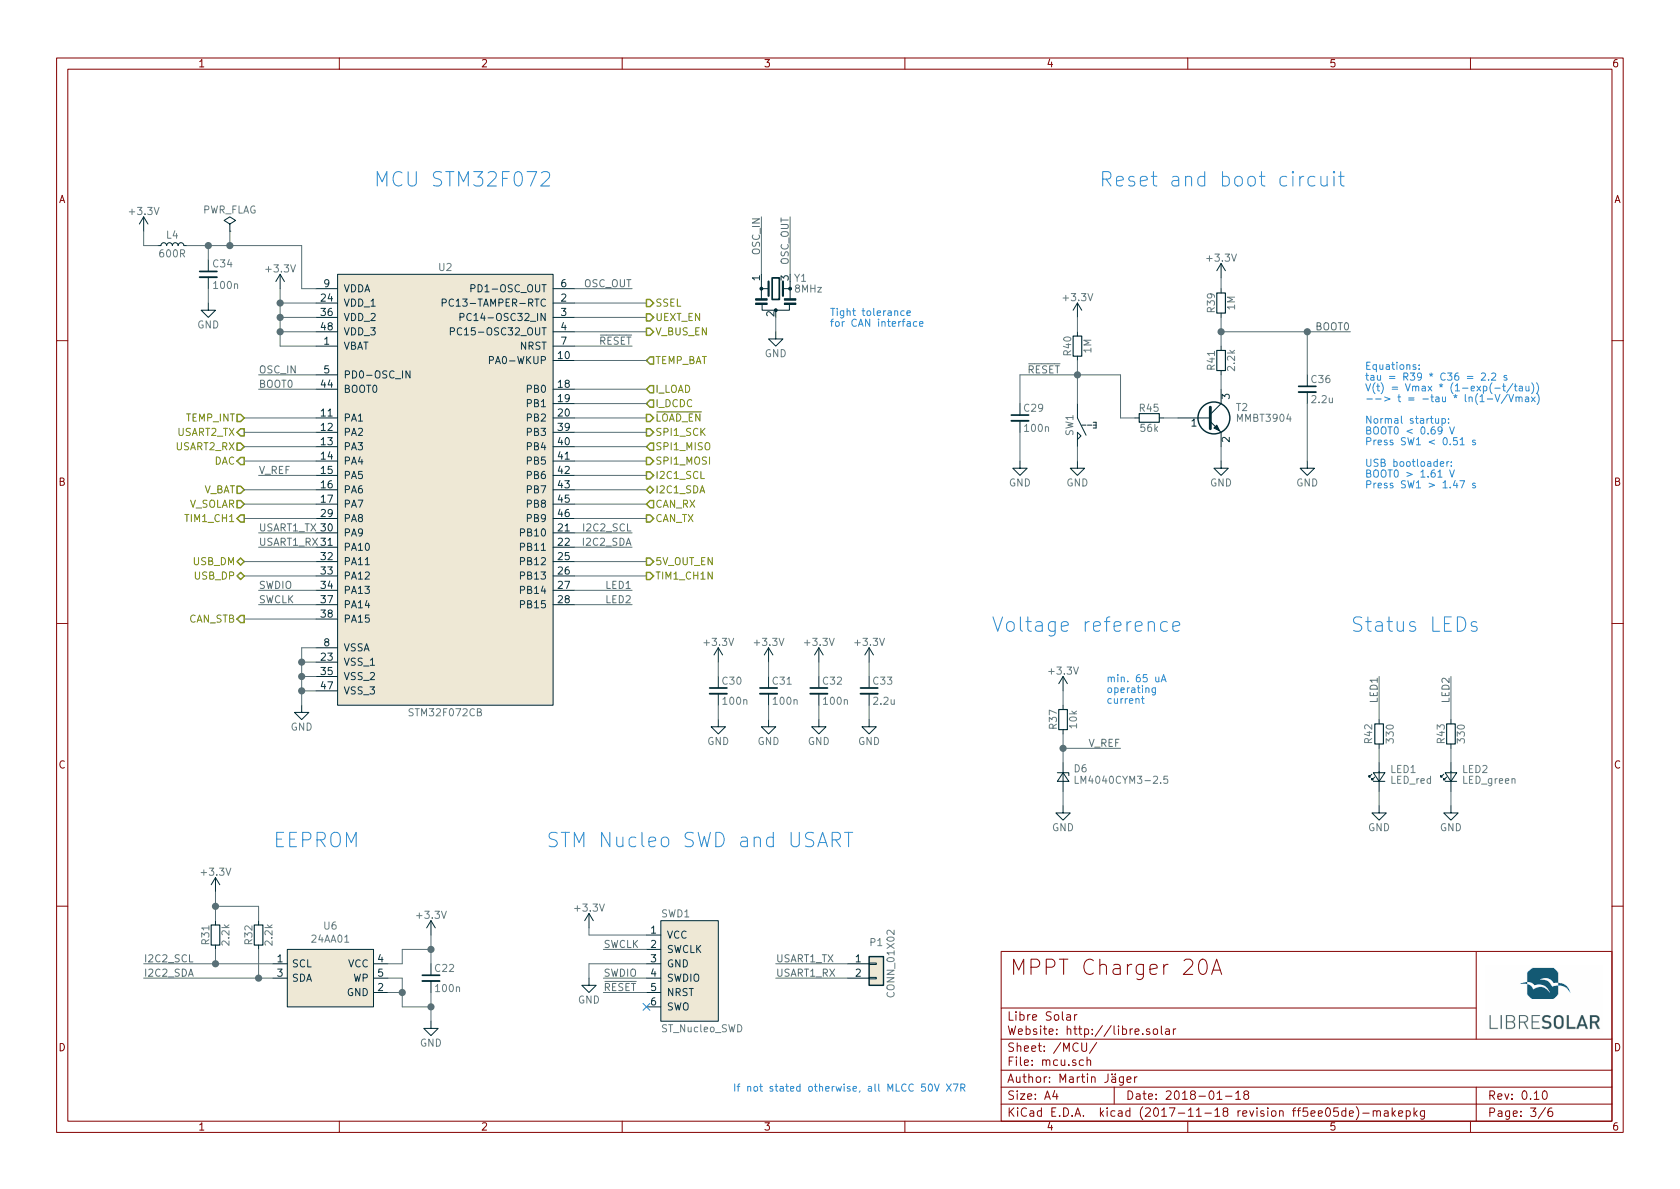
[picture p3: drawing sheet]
EESchema Schematic File Version 4
LIBS:MPPT_charger_20A-cache
EELAYER 26 0
EELAYER END
$Descr A4 11693 8268
encoding utf-8
Sheet 3 6
Title "MPPT Charger 20A"
Date "2018-01-18"
Rev "0.10"
Comp "Libre Solar"
Comment1 "Author: Martin Jäger"
Comment2 "Website: http://libre.solar"
Comment3 ""
Comment4 ""
$EndDescr
$Comp
L device:D_Zener_Small D6
U 1 1
P 7400 5400
F 0 "D6" V 7340 5470 50  0000 L CNN
F 1 "LM4040CYM3-2.5" V 7420 5470 50  0000 L CNN
F 2 "LibreSolar:SOT-23" H 7400 5400 60  0001 C CNN
F 3 "" H 7400 5400 60  0001 C CNN
F 4 "Microchip" H 100 -50 50  0001 C CNN "Manufacturer"
F 5 "LM4040DYM3-2.5-TR" H 100 -50 50  0001 C CNN "PartNumber"
	1    7400 5400
	0    1    1    0   
$EndComp
$Comp
L power:+3.3V #PWR07
U 1 1
P 7500 2200
F 0 "#PWR07" H 7500 2050 50  0001 C CNN
F 1 "+3.3V" H 7500 2340 50  0000 C CNN
F 2 "" H 7500 2200 50  0000 C CNN
F 3 "" H 7500 2200 50  0000 C CNN
	1    7500 2200
	1    0    0    -1  
$EndComp
$Comp
L power:+3.3V #PWR08
U 1 1
P 8500 1925
F 0 "#PWR08" H 8500 1775 50  0001 C CNN
F 1 "+3.3V" H 8500 2065 50  0000 C CNN
F 2 "" H 8500 1925 50  0000 C CNN
F 3 "" H 8500 1925 50  0000 C CNN
	1    8500 1925
	1    0    0    -1  
$EndComp
$Comp
L power:GND #PWR09
U 1 1
P 5000 5000
F 0 "#PWR09" H 5000 4750 50  0001 C CNN
F 1 "GND" H 5000 4850 50  0000 C CNN
F 2 "" H 5000 5000 50  0000 C CNN
F 3 "" H 5000 5000 50  0000 C CNN
	1    5000 5000
	1    0    0    -1  
$EndComp
$Comp
L power:GND #PWR010
U 1 1
P 5350 5000
F 0 "#PWR010" H 5350 4750 50  0001 C CNN
F 1 "GND" H 5350 4850 50  0000 C CNN
F 2 "" H 5350 5000 50  0000 C CNN
F 3 "" H 5350 5000 50  0000 C CNN
	1    5350 5000
	1    0    0    -1  
$EndComp
$Comp
L power:GND #PWR011
U 1 1
P 5700 5000
F 0 "#PWR011" H 5700 4750 50  0001 C CNN
F 1 "GND" H 5700 4850 50  0000 C CNN
F 2 "" H 5700 5000 50  0000 C CNN
F 3 "" H 5700 5000 50  0000 C CNN
	1    5700 5000
	1    0    0    -1  
$EndComp
$Comp
L power:GND #PWR012
U 1 1
P 6050 5000
F 0 "#PWR012" H 6050 4750 50  0001 C CNN
F 1 "GND" H 6050 4850 50  0000 C CNN
F 2 "" H 6050 5000 50  0000 C CNN
F 3 "" H 6050 5000 50  0000 C CNN
	1    6050 5000
	1    0    0    -1  
$EndComp
$Comp
L power:GND #PWR013
U 1 1
P 1450 2100
F 0 "#PWR013" H 1450 1850 50  0001 C CNN
F 1 "GND" H 1450 1950 50  0000 C CNN
F 2 "" H 1450 2100 50  0000 C CNN
F 3 "" H 1450 2100 50  0000 C CNN
	1    1450 2100
	1    0    0    -1  
$EndComp
$Comp
L power:+3.3V #PWR014
U 1 1
P 5000 4600
F 0 "#PWR014" H 5000 4450 50  0001 C CNN
F 1 "+3.3V" H 5000 4740 50  0000 C CNN
F 2 "" H 5000 4600 50  0000 C CNN
F 3 "" H 5000 4600 50  0000 C CNN
	1    5000 4600
	1    0    0    -1  
$EndComp
$Comp
L power:+3.3V #PWR015
U 1 1
P 5350 4600
F 0 "#PWR015" H 5350 4450 50  0001 C CNN
F 1 "+3.3V" H 5350 4740 50  0000 C CNN
F 2 "" H 5350 4600 50  0000 C CNN
F 3 "" H 5350 4600 50  0000 C CNN
	1    5350 4600
	1    0    0    -1  
$EndComp
$Comp
L power:+3.3V #PWR016
U 1 1
P 5700 4600
F 0 "#PWR016" H 5700 4450 50  0001 C CNN
F 1 "+3.3V" H 5700 4740 50  0000 C CNN
F 2 "" H 5700 4600 50  0000 C CNN
F 3 "" H 5700 4600 50  0000 C CNN
	1    5700 4600
	1    0    0    -1  
$EndComp
$Comp
L power:+3.3V #PWR017
U 1 1
P 6050 4600
F 0 "#PWR017" H 6050 4450 50  0001 C CNN
F 1 "+3.3V" H 6050 4740 50  0000 C CNN
F 2 "" H 6050 4600 50  0000 C CNN
F 3 "" H 6050 4600 50  0000 C CNN
	1    6050 4600
	1    0    0    -1  
$EndComp
$Comp
L power:GND #PWR018
U 1 1
P 2100 4900
F 0 "#PWR018" H 2100 4650 50  0001 C CNN
F 1 "GND" H 2100 4750 50  0000 C CNN
F 2 "" H 2100 4900 50  0000 C CNN
F 3 "" H 2100 4900 50  0000 C CNN
	1    2100 4900
	1    0    0    -1  
$EndComp
$Comp
L power:GND #PWR019
U 1 1
P 5400 2300
F 0 "#PWR019" H 5400 2050 50  0001 C CNN
F 1 "GND" H 5400 2150 50  0000 C CNN
F 2 "" H 5400 2300 50  0000 C CNN
F 3 "" H 5400 2300 50  0000 C CNN
	1    5400 2300
	1    0    0    -1  
$EndComp
$Comp
L power:GND #PWR020
U 1 1
P 7400 5600
F 0 "#PWR020" H 7400 5350 50  0001 C CNN
F 1 "GND" H 7400 5450 50  0000 C CNN
F 2 "" H 7400 5600 50  0000 C CNN
F 3 "" H 7400 5600 50  0000 C CNN
	1    7400 5600
	1    0    0    -1  
$EndComp
$Comp
L power:+3.3V #PWR021
U 1 1
P 7400 4800
F 0 "#PWR021" H 7400 4650 50  0001 C CNN
F 1 "+3.3V" H 7400 4940 50  0000 C CNN
F 2 "" H 7400 4800 50  0000 C CNN
F 3 "" H 7400 4800 50  0000 C CNN
	1    7400 4800
	1    0    0    -1  
$EndComp
$Comp
L power:GND #PWR022
U 1 1
P 10100 5600
F 0 "#PWR022" H 10100 5350 50  0001 C CNN
F 1 "GND" H 10100 5450 50  0000 C CNN
F 2 "" H 10100 5600 50  0000 C CNN
F 3 "" H 10100 5600 50  0000 C CNN
	1    10100 5600
	1    0    0    -1  
$EndComp
$Comp
L power:GND #PWR023
U 1 1
P 9600 5600
F 0 "#PWR023" H 9600 5350 50  0001 C CNN
F 1 "GND" H 9600 5450 50  0000 C CNN
F 2 "" H 9600 5600 50  0000 C CNN
F 3 "" H 9600 5600 50  0000 C CNN
	1    9600 5600
	1    0    0    -1  
$EndComp
$Comp
L power:+3.3V #PWR024
U 1 1
P 1950 2000
F 0 "#PWR024" H 1950 1850 50  0001 C CNN
F 1 "+3.3V" H 1950 2140 50  0000 C CNN
F 2 "" H 1950 2000 50  0000 C CNN
F 3 "" H 1950 2000 50  0000 C CNN
	1    1950 2000
	1    0    0    -1  
$EndComp
$Comp
L power:+3.3V #PWR025
U 1 1
P 1000 1600
F 0 "#PWR025" H 1000 1450 50  0001 C CNN
F 1 "+3.3V" H 1000 1740 50  0000 C CNN
F 2 "" H 1000 1600 50  0000 C CNN
F 3 "" H 1000 1600 50  0000 C CNN
	1    1000 1600
	1    0    0    -1  
$EndComp
$Comp
L device:L_Small L4
U 1 1
P 1200 1700
F 0 "L4" V 1270 1700 50  0000 C CNN
F 1 "600R" V 1140 1700 50  0000 C CNN
F 2 "Inductors_SMD:L_0603" V 1200 1700 50  0001 C CNN
F 3 "" V 1200 1700 50  0000 C CNN
F 4 "Murata" H -750 500 50  0001 C CNN "Manufacturer"
F 5 "BLM18AG601SN1D" H -750 500 50  0001 C CNN "PartNumber"
	1    1200 1700
	0    -1   -1   0   
$EndComp
$Comp
L power:GND #PWR026
U 1 1
P 7100 3200
F 0 "#PWR026" H 7100 2950 50  0001 C CNN
F 1 "GND" H 7100 3050 50  0000 C CNN
F 2 "" H 7100 3200 50  0000 C CNN
F 3 "" H 7100 3200 50  0000 C CNN
	1    7100 3200
	1    0    0    -1  
$EndComp
$Comp
L device:C_Small C29
U 1 1
P 7100 2900
F 0 "C29" H 7120 2970 50  0000 L CNN
F 1 "100n" H 7120 2830 50  0000 L CNN
F 2 "LibreSolar:C_0603_1608" H 7100 2900 50  0001 C CNN
F 3 "" H 7100 2900 50  0000 C CNN
F 4 "Murata" H -150 0   50  0001 C CNN "Manufacturer"
F 5 "GRM188R71H104KA93D" H -150 0   50  0001 C CNN "PartNumber"
	1    7100 2900
	1    0    0    -1  
$EndComp
$Comp
L device:C_Small C30
U 1 1
P 5000 4800
F 0 "C30" H 5020 4870 50  0000 L CNN
F 1 "100n" H 5020 4730 50  0000 L CNN
F 2 "LibreSolar:C_0603_1608" H 5000 4800 50  0001 C CNN
F 3 "" H 5000 4800 50  0000 C CNN
F 4 "Murata" H 3600 -700 50  0001 C CNN "Manufacturer"
F 5 "GRM188R71H104KA93D" H 3600 -700 50  0001 C CNN "PartNumber"
	1    5000 4800
	1    0    0    -1  
$EndComp
$Comp
L device:C_Small C31
U 1 1
P 5350 4800
F 0 "C31" H 5370 4870 50  0000 L CNN
F 1 "100n" H 5370 4730 50  0000 L CNN
F 2 "LibreSolar:C_0603_1608" H 5350 4800 50  0001 C CNN
F 3 "" H 5350 4800 50  0000 C CNN
F 4 "Murata" H 3600 -700 50  0001 C CNN "Manufacturer"
F 5 "GRM188R71H104KA93D" H 3600 -700 50  0001 C CNN "PartNumber"
	1    5350 4800
	1    0    0    -1  
$EndComp
$Comp
L device:C_Small C32
U 1 1
P 5700 4800
F 0 "C32" H 5720 4870 50  0000 L CNN
F 1 "100n" H 5720 4730 50  0000 L CNN
F 2 "LibreSolar:C_0603_1608" H 5700 4800 50  0001 C CNN
F 3 "" H 5700 4800 50  0000 C CNN
F 4 "Murata" H 3600 -700 50  0001 C CNN "Manufacturer"
F 5 "GRM188R71H104KA93D" H 3600 -700 50  0001 C CNN "PartNumber"
	1    5700 4800
	1    0    0    -1  
$EndComp
$Comp
L device:C_Small C34
U 1 1
P 1450 1900
F 0 "C34" H 1475 1975 50  0000 L CNN
F 1 "100n" H 1475 1825 50  0000 L CNN
F 2 "LibreSolar:C_0603_1608" H 1450 1900 50  0001 C CNN
F 3 "" H 1450 1900 50  0000 C CNN
F 4 "Murata" H -750 500 50  0001 C CNN "Manufacturer"
F 5 "GRM188R71H104KA93D" H -750 500 50  0001 C CNN "PartNumber"
	1    1450 1900
	1    0    0    -1  
$EndComp
$Comp
L device:C_Small C33
U 1 1
P 6050 4800
F 0 "C33" H 6070 4870 50  0000 L CNN
F 1 "2.2u" H 6070 4730 50  0000 L CNN
F 2 "LibreSolar:C_0603_1608" H 6050 4800 50  0001 C CNN
F 3 "" H 6050 4800 50  0000 C CNN
F 4 "Murata" H 3600 -700 50  0001 C CNN "Manufacturer"
F 5 "GRM188R61E225KA12D" H 3600 -700 50  0001 C CNN "PartNumber"
F 6 "25V, X5R" H 0   0   60  0001 C CNN "Remarks"
	1    6050 4800
	1    0    0    -1  
$EndComp
$Comp
L device:R_Small R42
U 1 1
P 9600 5100
F 0 "R42" V 9525 5100 50  0000 C CNN
F 1 "330" V 9675 5100 50  0000 C CNN
F 2 "LibreSolar:R_0603_1608" H 9600 5100 50  0001 C CNN
F 3 "" H 9600 5100 50  0000 C CNN
F 4 "Yageo" H 100 200 50  0001 C CNN "Manufacturer"
F 5 "RC0603FR-07330RL" H 100 200 50  0001 C CNN "PartNumber"
	1    9600 5100
	1    0    0    1   
$EndComp
$Comp
L device:R_Small R43
U 1 1
P 10100 5100
F 0 "R43" V 10030 5100 50  0000 C CNN
F 1 "330" V 10170 5100 50  0000 C CNN
F 2 "LibreSolar:R_0603_1608" H 10100 5100 50  0001 C CNN
F 3 "" H 10100 5100 50  0000 C CNN
F 4 "Yageo" H -200 200 50  0001 C CNN "Manufacturer"
F 5 "RC0603FR-07330RL" H -200 200 50  0001 C CNN "PartNumber"
	1    10100 5100
	1    0    0    1   
$EndComp
$Comp
L device:LED_Small LED2
U 1 1
P 10100 5400
AR Path="/58AE11BD" Ref="LED2"  Part="1" 
AR Path="/58A68DCB/58AE11BD" Ref="LED2"  Part="1" 
F 0 "LED2" V 10150 5325 50  0000 R CNN
F 1 "LED_green" V 10075 5325 50  0000 R CNN
F 2 "LEDs:LED_0603" V 10100 5400 50  0001 C CNN
F 3 "" V 10100 5400 50  0001 C CNN
F 4 "Lite-On" H 10100 5400 60  0001 C CNN "Manufacturer"
F 5 "LTST-C190GKT" H 10100 5400 60  0001 C CNN "PartNumber"
	1    10100 5400
	0    -1   -1   0   
$EndComp
$Comp
L device:R_Small R37
U 1 1
P 7400 5000
F 0 "R37" V 7330 5000 50  0000 C CNN
F 1 "10k" V 7470 5000 50  0000 C CNN
F 2 "LibreSolar:R_0603_1608" H 7400 5000 50  0001 C CNN
F 3 "" H 7400 5000 50  0000 C CNN
F 4 "Yageo" H 100 125 50  0001 C CNN "Manufacturer"
F 5 "RC0603FR-0710KL" H 100 125 50  0001 C CNN "PartNumber"
	1    7400 5000
	1    0    0    1   
$EndComp
$Comp
L device:R_Small R41
U 1 1
P 8500 2500
F 0 "R41" V 8430 2500 50  0000 C CNN
F 1 "2.2k" V 8570 2500 50  0000 C CNN
F 2 "LibreSolar:R_0603_1608" H 8500 2500 50  0001 C CNN
F 3 "" H 8500 2500 50  0000 C CNN
F 4 "Yageo" H -250 -25 50  0001 C CNN "Manufacturer"
F 5 "RC0603FR-072K2L" H -250 -25 50  0001 C CNN "PartNumber"
	1    8500 2500
	1    0    0    1   
$EndComp
$Comp
L device:R_Small R39
U 1 1
P 8500 2100
F 0 "R39" V 8430 2100 50  0000 C CNN
F 1 "1M" V 8570 2100 50  0000 C CNN
F 2 "LibreSolar:R_0603_1608" H 8500 2100 50  0001 C CNN
F 3 "" H 8500 2100 50  0000 C CNN
F 4 "Yageo" H -250 25  50  0001 C CNN "Manufacturer"
F 5 "RC0603FR-071ML" H -250 25  50  0001 C CNN "PartNumber"
	1    8500 2100
	1    0    0    1   
$EndComp
$Comp
L device:R_Small R40
U 1 1
P 7500 2400
F 0 "R40" V 7430 2400 50  0000 C CNN
F 1 "1M" V 7570 2400 50  0000 C CNN
F 2 "LibreSolar:R_0603_1608" H 7500 2400 50  0001 C CNN
F 3 "" H 7500 2400 50  0000 C CNN
F 4 "Yageo" H -150 275 50  0001 C CNN "Manufacturer"
F 5 "RC0603FR-071ML" H -150 275 50  0001 C CNN "PartNumber"
	1    7500 2400
	1    0    0    1   
$EndComp
$Comp
L power:GND #PWR027
U 1 1
P 7500 3200
F 0 "#PWR027" H 7500 2950 50  0001 C CNN
F 1 "GND" H 7500 3050 50  0000 C CNN
F 2 "" H 7500 3200 50  0000 C CNN
F 3 "" H 7500 3200 50  0000 C CNN
	1    7500 3200
	1    0    0    -1  
$EndComp
$Comp
L Transistor:BC817 T2
U 1 1
P 8400 2900
F 0 "T2" H 8600 2975 50  0000 L CNN
F 1 "MMBT3904" H 8600 2900 50  0000 L CNN
F 2 "LibreSolar:SOT-23" H 8600 2825 50  0001 L CIN
F 3 "" H 8400 2900 50  0001 L CNN
F 4 "Diodes Inc." H -250 -50 50  0001 C CNN "Manufacturer"
F 5 "MMBT3904-7-F" H -250 -50 50  0001 C CNN "PartNumber"
	1    8400 2900
	1    0    0    -1  
$EndComp
$Comp
L power:GND #PWR028
U 1 1
P 8500 3200
F 0 "#PWR028" H 8500 2950 50  0001 C CNN
F 1 "GND" H 8500 3050 50  0000 C CNN
F 2 "" H 8500 3200 50  0000 C CNN
F 3 "" H 8500 3200 50  0000 C CNN
	1    8500 3200
	1    0    0    -1  
$EndComp
$Comp
L power:GND #PWR029
U 1 1
P 9100 3200
F 0 "#PWR029" H 9100 2950 50  0001 C CNN
F 1 "GND" H 9100 3050 50  0000 C CNN
F 2 "" H 9100 3200 50  0000 C CNN
F 3 "" H 9100 3200 50  0000 C CNN
	1    9100 3200
	1    0    0    -1  
$EndComp
$Comp
L device:R_Small R45
U 1 1
P 8000 2900
F 0 "R45" V 7930 2900 50  0000 C CNN
F 1 "56k" V 8070 2900 50  0000 C CNN
F 2 "LibreSolar:R_0603_1608" H 8000 2900 50  0001 C CNN
F 3 "" H 8000 2900 50  0000 C CNN
F 4 "Yageo" H -250 -50 50  0001 C CNN "Manufacturer"
F 5 "RC0603FR-0756KL" H -250 -50 50  0001 C CNN "PartNumber"
	1    8000 2900
	0    -1   1    0   
$EndComp
$Comp
L device:C_Small C36
U 1 1
P 9100 2700
F 0 "C36" H 9120 2770 50  0000 L CNN
F 1 "2.2u" H 9120 2630 50  0000 L CNN
F 2 "LibreSolar:C_0603_1608" H 9100 2700 50  0001 C CNN
F 3 "" H 9100 2700 50  0000 C CNN
F 4 "Murata" H -250 0   50  0001 C CNN "Manufacturer"
F 5 "GRM188R61E225KA12D" H -250 0   50  0001 C CNN "PartNumber"
F 6 "25V, X5R" H 0   0   60  0001 C CNN "Remarks"
	1    9100 2700
	1    0    0    -1  
$EndComp
$Comp
L LibreSolar:STM32F072CB U2
U 1 1
P 3100 3400
F 0 "U2" H 3100 4950 50  0000 C CNN
F 1 "STM32F072CB" H 3100 1850 50  0000 C CNN
F 2 "Housings_QFP:LQFP-48_7x7mm_Pitch0.5mm" H 3200 3100 50  0001 R TNN
F 3 "" H 3100 3400 50  0001 C CNN
F 4 "STMicroelectronics" H -300 250 50  0001 C CNN "Manufacturer"
F 5 "STM32F072CBT6" H -300 250 50  0001 C CNN "PartNumber"
	1    3100 3400
	1    0    0    -1  
$EndComp
$Comp
L power:GND #PWR030
U 1 1
P 4100 6800
F 0 "#PWR030" H 4100 6550 50  0001 C CNN
F 1 "GND" H 4100 6650 50  0000 C CNN
F 2 "" H 4100 6800 50  0000 C CNN
F 3 "" H 4100 6800 50  0000 C CNN
	1    4100 6800
	1    0    0    -1  
$EndComp
$Comp
L power:+3.3V #PWR031
U 1 1
P 4100 6450
F 0 "#PWR031" H 4100 6300 50  0001 C CNN
F 1 "+3.3V" H 4100 6590 50  0000 C CNN
F 2 "" H 4100 6450 50  0000 C CNN
F 3 "" H 4100 6450 50  0000 C CNN
	1    4100 6450
	1    0    0    -1  
$EndComp
$Comp
L IEC-60617:SW_PUSH SW1
U 1 1
P 7500 2950
F 0 "SW1" H 7500 2900 50  0000 C CNN
F 1 "SW_PUSH" H 7500 2820 50  0001 C CNN
F 2 "LibreSolar:SW_SPST_EVQP7A" H 7400 2800 50  0001 C CNN
F 3 "" H 7500 2950 50  0000 C CNN
F 4 "C&K Components" H 0   0   60  0001 C CNN "Manufacturer"
F 5 "PTS840 GK SMTR LFS" H 0   0   60  0001 C CNN "PartNumber"
	1    7500 2950
	0    1    1    0   
$EndComp
$Comp
L power:PWR_FLAG #FLG032
U 1 1
P 1600 1600
F 0 "#FLG032" H 1600 1675 50  0001 C CNN
F 1 "PWR_FLAG" H 1600 1750 50  0000 C CNN
F 2 "" H 1600 1600 50  0001 C CNN
F 3 "" H 1600 1600 50  0001 C CNN
	1    1600 1600
	1    0    0    -1  
$EndComp
$Comp
L LibreSolar:ST_Nucleo_SWD SWD1
U 1 1
P 4800 6750
F 0 "SWD1" H 4600 7150 50  0000 L CNN
F 1 "ST_Nucleo_SWD" H 4600 6350 50  0000 L CNN
F 2 "Pin_Headers:Pin_Header_Straight_1x06_Pitch2.54mm" H 4800 6150 30  0001 C CIN
F 3 "" H 4950 6800 60  0001 C CNN
	1    4800 6750
	1    0    0    -1  
$EndComp
$Comp
L Connector:Conn_01x02 P1
U 1 1
P 6100 6700
F 0 "P1" H 6100 6850 50  0000 C CNN
F 1 "CONN_01X02" V 6200 6700 50  0000 C CNN
F 2 "Pin_Headers:Pin_Header_Straight_1x02_Pitch2.54mm" H 6100 6700 50  0001 C CNN
F 3 "" H 6100 6700 50  0001 C CNN
	1    6100 6700
	1    0    0    -1  
$EndComp
$Comp
L device:LED_Small LED1
U 1 1
P 9600 5400
AR Path="/58AE0EA3" Ref="LED1"  Part="1" 
AR Path="/58A68DCB/58AE0EA3" Ref="LED1"  Part="1" 
F 0 "LED1" V 9650 5325 50  0000 R CNN
F 1 "LED_red" V 9575 5325 50  0000 R CNN
F 2 "LEDs:LED_0603" V 9600 5400 50  0001 C CNN
F 3 "" V 9600 5400 50  0001 C CNN
F 4 "Lite-On" H 9600 5400 60  0001 C CNN "Manufacturer"
F 5 "LTST-C190KRKT" H 9600 5400 60  0001 C CNN "PartNumber"
F 6 "red" H 9600 5400 60  0001 C CNN "Remarks"
	1    9600 5400
	0    -1   -1   0   
$EndComp
Text Notes 9400 4400 0    100  ~ 0
Status LEDs
Text Notes 2600 1300 0    100  ~ 0
MCU STM32F072
Text Notes 3800 5900 0    100  ~ 0
STM Nucleo SWD and USART
Text Notes 7700 4900 0    50   ~ 0
min. 65 uA\noperating\ncurrent
Text Notes 6900 4400 0    100  ~ 0
Voltage reference
Text Notes 7650 1300 0    100  ~ 0
Reset and boot circuit
Text Label 4400 4100 2    50   ~ 0
LED1
Text Label 4400 4200 2    50   ~ 0
LED2
Text HLabel 4500 4000 2    50   Output ~ 0
TIM1_CH1N
Text HLabel 1700 3600 0    50   Output ~ 0
TIM1_CH1
Text Label 1800 3700 0    50   ~ 0
USART1_TX
Text Label 1800 3800 0    50   ~ 0
USART1_RX
Text Label 1800 4100 0    50   ~ 0
SWDIO
Text Label 1800 4200 0    50   ~ 0
SWCLK
Text HLabel 1700 3400 0    50   Input ~ 0
V_BAT
Text HLabel 1700 3500 0    50   Input ~ 0
V_SOLAR
Text Label 1800 2700 0    50   ~ 0
BOOT0
Text Label 1800 3300 0    50   ~ 0
V_REF
Text Label 1800 2600 0    50   ~ 0
OSC_IN
Text Label 4400 2000 2    50   ~ 0
OSC_OUT
Text Label 4400 2400 2    50   ~ 0
~RESET
Text Label 5300 1500 3    50   ~ 0
OSC_IN
Text Label 5500 1500 3    50   ~ 0
OSC_OUT
Text Label 7150 2600 0    50   ~ 0
~RESET
Text Label 4200 6800 0    50   ~ 0
SWDIO
Text Label 4200 6600 0    50   ~ 0
SWCLK
Text Label 5400 6700 0    50   ~ 0
USART1_TX
Text Label 5400 6800 0    50   ~ 0
USART1_RX
Text Label 4200 6900 0    50   ~ 0
~RESET
Text Label 9400 2300 2    50   ~ 0
BOOT0
Text HLabel 4500 2900 2    50   Output ~ 0
~LOAD_EN
Text Label 7800 5200 2    50   ~ 0
V_REF
Text Label 9600 4700 3    50   ~ 0
LED1
Text Label 10100 4700 3    50   ~ 0
LED2
Text HLabel 4500 2700 2    50   Input ~ 0
I_LOAD
Text HLabel 4500 2800 2    50   Input ~ 0
I_DCDC
Text HLabel 4500 3600 2    50   Output ~ 0
CAN_TX
Text HLabel 4500 3500 2    50   Input ~ 0
CAN_RX
Text HLabel 4500 3400 2    50   BiDi ~ 0
I2C1_SDA
Text HLabel 4500 3300 2    50   Output ~ 0
I2C1_SCL
Text HLabel 4500 3200 2    50   Output ~ 0
SPI1_MOSI
Text HLabel 4500 3100 2    50   Input ~ 0
SPI1_MISO
Text HLabel 4500 3000 2    50   Output ~ 0
SPI1_SCK
Text HLabel 4500 2100 2    50   Output ~ 0
SSEL
Text HLabel 1700 3900 0    50   BiDi ~ 0
USB_DM
Text HLabel 1700 4000 0    50   BiDi ~ 0
USB_DP
Text HLabel 1700 4300 0    50   Output ~ 0
CAN_STB
Text HLabel 1700 3200 0    50   Output ~ 0
DAC
Text HLabel 1700 3100 0    50   Input ~ 0
USART2_RX
Text HLabel 1700 3000 0    50   Output ~ 0
USART2_TX
Text HLabel 1700 2900 0    50   Input ~ 0
TEMP_INT
Text Label 4400 3700 2    50   ~ 0
I2C2_SCL
Text Label 4400 3800 2    50   ~ 0
I2C2_SDA
Text HLabel 4500 2500 2    50   Input ~ 0
TEMP_BAT
NoConn ~ 4500 7000
Wire Wire Line
	2200 2100 1950 2100
Wire Wire Line
	1950 2000 1950 2400
Wire Wire Line
	1950 2200 2200 2200
Wire Wire Line
	1950 2300 2200 2300
Wire Wire Line
	1950 2400 2200 2400
Wire Wire Line
	5350 4600 5350 4700
Wire Wire Line
	5000 4600 5000 4700
Wire Wire Line
	5700 4600 5700 4700
Wire Wire Line
	6050 4700 6050 4600
Wire Wire Line
	8500 1925 8500 2000
Wire Wire Line
	7400 4800 7400 4900
Wire Wire Line
	2200 2700 1800 2700
Wire Wire Line
	8500 2200 8500 2400
Wire Wire Line
	8500 2300 9400 2300
Wire Wire Line
	9100 2300 9100 2600
Wire Wire Line
	4000 3500 4500 3500
Wire Wire Line
	2200 4300 1700 4300
Wire Wire Line
	4000 3600 4500 3600
Wire Wire Line
	5350 5000 5350 4900
Wire Wire Line
	7100 3000 7100 3200
Wire Wire Line
	2200 4600 2100 4600
Wire Wire Line
	2100 4500 2100 4900
Wire Wire Line
	2200 4500 2100 4500
Wire Wire Line
	5000 5000 5000 4900
Wire Wire Line
	5700 4900 5700 5000
Wire Wire Line
	1450 2000 1450 2100
Wire Wire Line
	6050 4900 6050 5000
Wire Wire Line
	8500 3100 8500 3200
Wire Wire Line
	9100 2800 9100 3200
Wire Wire Line
	7400 5500 7400 5600
Wire Wire Line
	4000 3300 4500 3300
Wire Wire Line
	4000 3400 4500 3400
Wire Wire Line
	4000 3700 4400 3700
Wire Wire Line
	4000 3800 4400 3800
Wire Wire Line
	4000 2800 4500 2800
Wire Wire Line
	4000 2700 4500 2700
Wire Wire Line
	9600 5000 9600 4700
Wire Wire Line
	4000 4100 4400 4100
Wire Wire Line
	10100 5000 10100 4700
Wire Wire Line
	4000 4200 4400 4200
Wire Wire Line
	8100 2900 8200 2900
Wire Wire Line
	8500 2600 8500 2700
Wire Wire Line
	2200 2600 1800 2600
Wire Wire Line
	4000 2000 4400 2000
Wire Wire Line
	2200 3200 1700 3200
Wire Wire Line
	4000 3100 4500 3100
Wire Wire Line
	4000 3200 4500 3200
Wire Wire Line
	4000 3000 4500 3000
Wire Wire Line
	4000 2500 4500 2500
Wire Wire Line
	2200 4200 1800 4200
Wire Wire Line
	2200 4100 1800 4100
Wire Wire Line
	2200 2900 1700 2900
Wire Wire Line
	2200 3600 1700 3600
Wire Wire Line
	4000 4000 4500 4000
Wire Wire Line
	2200 3800 1800 3800
Wire Wire Line
	2200 3700 1800 3700
Wire Wire Line
	2200 3100 1700 3100
Wire Wire Line
	2200 3000 1700 3000
Wire Wire Line
	2200 3900 1700 3900
Wire Wire Line
	2200 4000 1700 4000
Wire Wire Line
	2200 3400 1700 3400
Wire Wire Line
	7400 5100 7400 5300
Wire Wire Line
	7400 5200 7800 5200
Wire Wire Line
	2200 3300 1800 3300
Wire Wire Line
	2200 3500 1700 3500
Wire Wire Line
	4000 2900 4500 2900
Wire Wire Line
	4000 2400 4400 2400
Wire Wire Line
	7100 2600 7100 2800
Wire Wire Line
	7100 2600 7800 2600
Wire Wire Line
	5300 1500 5300 1900
Wire Wire Line
	5500 1900 5500 1500
Wire Wire Line
	5400 6700 5900 6700
Wire Wire Line
	5400 6800 5900 6800
Wire Wire Line
	4100 6500 4500 6500
Wire Wire Line
	4100 6450 4100 6500
Wire Wire Line
	7500 3100 7500 3200
Wire Wire Line
	1300 1700 2100 1700
Wire Wire Line
	1450 1700 1450 1800
Wire Wire Line
	2100 1700 2100 2000
Wire Wire Line
	1000 1700 1100 1700
Wire Wire Line
	1000 1700 1000 1600
Wire Wire Line
	7800 2600 7800 2900
Wire Wire Line
	7800 2900 7900 2900
Wire Wire Line
	2200 4700 2100 4700
Wire Wire Line
	2200 4800 2100 4800
Wire Wire Line
	2100 2000 2200 2000
Wire Wire Line
	1600 1600 1600 1700
Wire Wire Line
	4500 6600 4200 6600
Wire Wire Line
	4500 6800 4200 6800
Wire Wire Line
	4500 6900 4200 6900
Wire Wire Line
	4500 6700 4100 6700
Wire Wire Line
	4100 6700 4100 6800
Wire Wire Line
	4000 3900 4500 3900
Wire Wire Line
	4000 2100 4500 2100
Connection ~ 1950 2100
Connection ~ 1950 2200
Connection ~ 1950 2300
Connection ~ 8500 2300
Connection ~ 9100 2300
Connection ~ 2100 4700
Connection ~ 2100 4800
Connection ~ 2100 4600
Connection ~ 7400 5200
Connection ~ 7500 2600
Connection ~ 1450 1700
Connection ~ 1600 1700
Wire Wire Line
	10100 5200 10100 5300
Wire Wire Line
	9600 5500 9600 5600
Wire Wire Line
	9600 5200 9600 5300
Wire Wire Line
	7500 2500 7500 2800
Wire Wire Line
	7500 2300 7500 2200
$Comp
L device:Resonator_Small Y1
U 1 1
P 5400 2000
F 0 "Y1" H 5525 2075 50  0000 L CNN
F 1 "8MHz" H 5525 2000 50  0000 L CNN
F 2 "LibreSolar:Resonator_Murata_CSTCE_G" H 5375 2000 50  0001 C CNN
F 3 "" H 5375 2000 50  0001 C CNN
F 4 "Murata" H 300 -2350 50  0001 C CNN "Manufacturer"
F 5 "CSTCE8M00G15C99-R0" H 300 -2350 50  0001 C CNN "PartNumber"
F 6 "0.1% tolerance" H 300 600 60  0001 C CNN "Remarks"
	1    5400 2000
	1    0    0    -1  
$EndComp
Wire Wire Line
	5400 2200 5400 2300
Text Notes 5775 2275 0    50   ~ 0
Tight tolerance\nfor CAN interface
Text Notes 9500 3400 0    50   ~ 0
Equations:\ntau = R39 * C36 = 2.2 s\nV(t) = Vmax * (1-exp(-t/tau))\n--> t = -tau * ln(1-V/Vmax)\n\nNormal startup:\nBOOT0 < 0.69 V\nPress SW1 < 0.51 s\n\nUSB bootloader:\nBOOT0 > 1.61 V\nPress SW1 > 1.47 s
$Comp
L LibreSolar:24AA01 U6
U 1 1
P 2300 6800
F 0 "U6" H 2300 7165 50  0000 C CNN
F 1 "24AA01" H 2300 7074 50  0000 C CNN
F 2 "TO_SOT_Packages_SMD:SOT-23-5" H 2300 6400 50  0001 C CNN
F 3 "" H 2300 7050 60  0000 C CNN
F 4 "Microchip" H 2300 7300 60  0001 C CNN "Manufacturer"
F 5 "24AA32AFT-I/OT" H 2300 7200 60  0001 C CNN "PartNumber"
	1    2300 6800
	1    0    0    -1  
$EndComp
Text Notes 1900 5900 0    100  ~ 0
EEPROM
$Comp
L power:GND #PWR033
U 1 1
P 3000 7100
F 0 "#PWR033" H 3000 6850 50  0001 C CNN
F 1 "GND" H 3000 6950 50  0000 C CNN
F 2 "" H 3000 7100 50  0000 C CNN
F 3 "" H 3000 7100 50  0000 C CNN
	1    3000 7100
	1    0    0    -1  
$EndComp
$Comp
L device:C_Small C22
U 1 1
P 3000 6800
F 0 "C22" H 3020 6870 50  0000 L CNN
F 1 "100n" H 3020 6730 50  0000 L CNN
F 2 "LibreSolar:C_0603_1608" H 3000 6800 50  0001 C CNN
F 3 "" H 3000 6800 50  0000 C CNN
F 4 "Murata" H 1600 1300 50  0001 C CNN "Manufacturer"
F 5 "GRM188R71H104KA93D" H 1600 1300 50  0001 C CNN "PartNumber"
	1    3000 6800
	1    0    0    -1  
$EndComp
$Comp
L power:+3.3V #PWR034
U 1 1
P 3000 6500
F 0 "#PWR034" H 3000 6350 50  0001 C CNN
F 1 "+3.3V" H 3000 6640 50  0000 C CNN
F 2 "" H 3000 6500 50  0000 C CNN
F 3 "" H 3000 6500 50  0000 C CNN
	1    3000 6500
	1    0    0    -1  
$EndComp
Wire Wire Line
	2700 6900 2800 6900
Wire Wire Line
	2800 6800 2800 7000
Wire Wire Line
	2800 7000 3000 7000
Wire Wire Line
	3000 6900 3000 7100
Connection ~ 3000 7000
Wire Wire Line
	2700 6800 2800 6800
Connection ~ 2800 6900
Wire Wire Line
	2700 6700 2800 6700
Wire Wire Line
	2800 6700 2800 6600
Wire Wire Line
	2800 6600 3000 6600
Wire Wire Line
	3000 6500 3000 6700
Connection ~ 3000 6600
Wire Wire Line
	1000 6700 1900 6700
Wire Wire Line
	1000 6800 1900 6800
Text Label 1000 6700 0    50   ~ 0
I2C2_SCL
Text Label 1000 6800 0    50   ~ 0
I2C2_SDA
$Comp
L device:R_Small R32
U 1 1
P 1800 6500
F 0 "R32" V 1730 6500 50  0000 C CNN
F 1 "2.2k" V 1870 6500 50  0000 C CNN
F 2 "LibreSolar:R_0603_1608" H 1800 6500 50  0001 C CNN
F 3 "" H 1800 6500 50  0000 C CNN
F 4 "Yageo" H -5500 1625 50  0001 C CNN "Manufacturer"
F 5 "RC0603FR-072K2L" H -5500 1625 50  0001 C CNN "PartNumber"
	1    1800 6500
	1    0    0    1   
$EndComp
$Comp
L device:R_Small R31
U 1 1
P 1500 6500
F 0 "R31" V 1430 6500 50  0000 C CNN
F 1 "2.2k" V 1570 6500 50  0000 C CNN
F 2 "LibreSolar:R_0603_1608" H 1500 6500 50  0001 C CNN
F 3 "" H 1500 6500 50  0000 C CNN
F 4 "Yageo" H -5800 1625 50  0001 C CNN "Manufacturer"
F 5 "RC0603FR-072K2L" H -5800 1625 50  0001 C CNN "PartNumber"
	1    1500 6500
	1    0    0    1   
$EndComp
$Comp
L power:+3.3V #PWR035
U 1 1
P 1500 6200
F 0 "#PWR035" H 1500 6050 50  0001 C CNN
F 1 "+3.3V" H 1500 6340 50  0000 C CNN
F 2 "" H 1500 6200 50  0000 C CNN
F 3 "" H 1500 6200 50  0000 C CNN
	1    1500 6200
	1    0    0    -1  
$EndComp
Wire Wire Line
	1500 6200 1500 6400
Wire Wire Line
	1500 6300 1800 6300
Wire Wire Line
	1800 6300 1800 6400
Connection ~ 1500 6300
Wire Wire Line
	1500 6600 1500 6700
Connection ~ 1500 6700
Wire Wire Line
	1800 6600 1800 6800
Connection ~ 1800 6800
Text HLabel 4500 3900 2    50   Output ~ 0
5V_OUT_EN
Wire Wire Line
	10100 5500 10100 5600
Wire Wire Line
	4000 2200 4500 2200
Text HLabel 4500 2200 2    50   Output ~ 0
UEXT_EN
Wire Wire Line
	4000 2300 4500 2300
Text HLabel 4500 2300 2    50   Output ~ 0
V_BUS_EN
Text Notes 5100 7600 0    50   ~ 0
If not stated otherwise, all MLCC 50V X7R
$EndSCHEMATC
